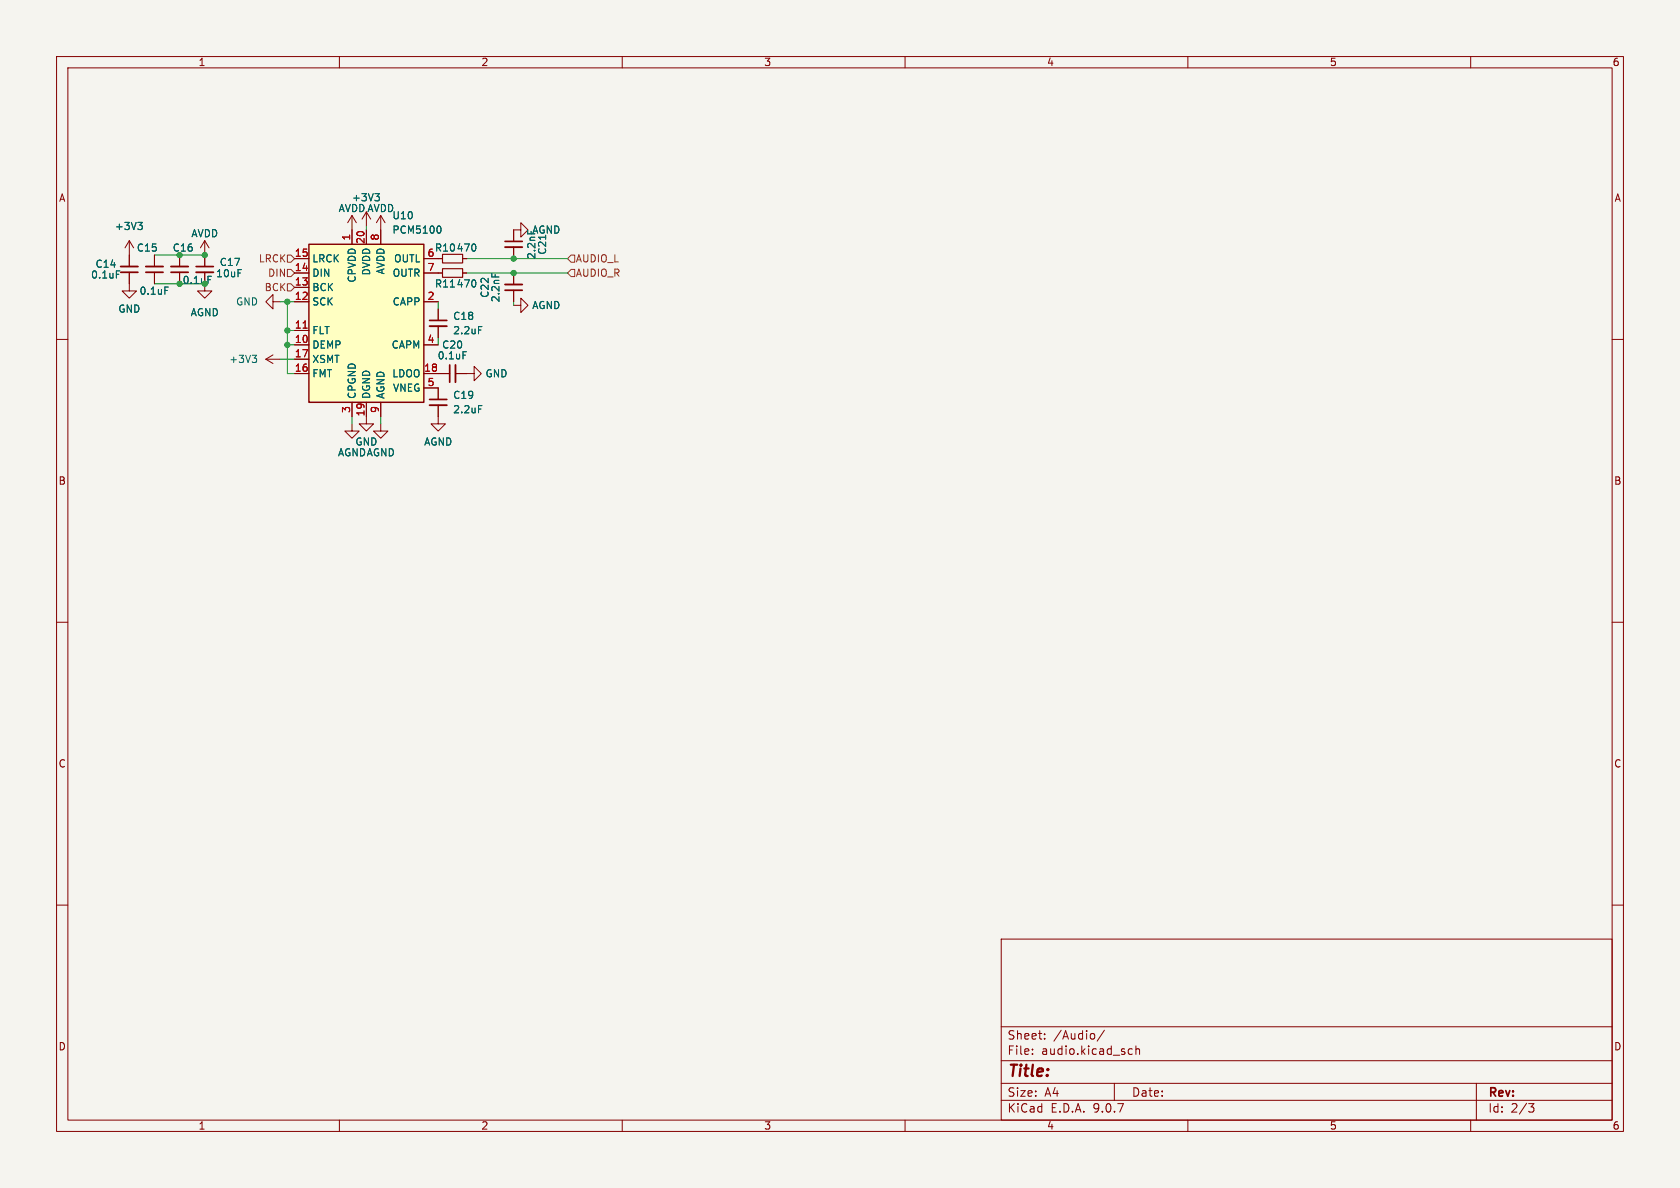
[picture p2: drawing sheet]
<svg xmlns="http://www.w3.org/2000/svg" width="297mm" height="210mm" viewBox="0 0 297 210" stroke-linecap="round" stroke-linejoin="round" font-family="sans-serif">
<path d="M0 0h297v210h-297z" fill="#f5f4ef" stroke="#f5f4ef" stroke-width=".18"/>
<g fill="none" stroke="#840000" stroke-width=".18">
<path d="M10 10h277v190h-277zM12 12h273v186h-273zM60 10v2M110 10v2M160 10v2M210 10v2M260 10v2M36.2 50.2v1.2h1.3l-1.3 1.3-1.3-1.3h1.3M77.5 54.6v2M77.5 57.7v2M77.5 45.7h.7M77.5 48.3h.7"/>
<path d="M81.8 45.7h.7M81.8 48.3h.7M90.8 54h1.3v-1.3l1.2 1.3-1.2 1.2v-1.2M90.8 48.3v2M90.8 51.3v2M10 60h2M77.5 68.6v2M77.5 71.6v2.1M77.5 66h2M80.5 66h3.3v-1.2l1.3 1.2-1.3 1.3v-1.3M285 60h2M10 110h2"/>
<path d="M285 110h2M10 160h2M177 166h108v32h-108zM285 160h2M60 198v2M110 198v2M160 198v2M177 194.5h108M177 191.5h108M177 187.5h108M177 181.5h108M182.5 186.3v.1"/>
<path d="M182.5 185.5v.1M184.7 183.6v.1M184.7 182.8v.1M193.5 182.8v.8M195.2 182.1l-1.2 2M197 191.5v3M199.6 186.3h.6M199.6 185.5h.6M200.8 185.5l.2-.1 .4 .1 .1 .9M200.8 184.9v1.5M210 198v2M260 198v2"/>
<path d="M261 191.5v6.5M270.2 195.1h1l-.5 .6 .4 .1 .1 .5-.3 .3h-.4"/>
</g>
<path d="M75.9 56.6h3.1M89.3 51.3h3M75.9 70.6h3.1M79.5 64.5v3.1" fill="none" stroke="#840000" stroke-width=".3"/>
<path d="M75.9 57.7h3.1M89.3 50.3h3M75.9 71.6h3.1M80.5 64.5v3.1" fill="none" stroke="#840000" stroke-width=".33"/>
<path d="M79.6 50.7h.7M84.6 57.7h.6M86.9 48.4v.6M81.9 62.2h.6M84.6 71.7h.6" fill="none" stroke="#006464" stroke-width=".18"/>
<path d="M78.2 45h3.6v1.5h-3.6zM78.2 47.5h3.6v1.5h-3.6z" fill="none" stroke="#840000" stroke-width=".2"/>
<path d="M54.6 43.2h20.3v27.9h-20.3z" fill="#ffffc2"/>
<path d="M54.6 43.2h20.3v27.9h-20.3z" fill="none" stroke="#840000" stroke-width=".25"/>
<g fill="none" stroke="#840000" stroke-width=".18">
<path d="M62.2 38.1v5.1M62.2 38.1l-.7 1.3M62.2 38.1l.8 1.3M64.8 37.5v2.5M64.8 37.5l-.8 1.2M64.8 37.5l.7 1.2M67.3 38.1v5.1M67.3 38.1l-.8 1.3M67.3 38.1l.8 1.3M22.9 48.1v3.3h1.2l-1.2 1.3-1.3-1.3h1.3M22.9 42.5l-.8 1.3M22.9 42.5l.7 1.3"/>
<path d="M22.9 42.5v4.6M27.3 45.1v2M27.3 48.1v2.1M31.7 45.1v2M31.7 48.1v2.1M36.2 42.5v4.6M36.2 48.1v2.1M36.2 42.5l-.8 1.3M36.2 42.5l.8 1.3M48.3 53.3v-1.2l-1.3 1.2 1.3 1.3v-1.3h1.2M52.1 45.7h2.5M52.1 48.3h2.5"/>
<path d="M52.1 50.8h2.5M52.1 53.3h2.5M52.1 58.4h2.5M64.8 40.6v2.6M74.9 45.7h3.3M74.9 48.3h3.3M74.9 53.3h2.6M77.5 54.6v2M77.5 57.7v2M81.8 45.7h.7M81.8 48.3h.7M90.8 43.7v2"/>
<path d="M90.8 48.3v2M90.8 51.3v2M92.1 40.6v1.3l1.2-1.3-1.2-1.2v1.2h-1.3v2.1M47 63.5h2.5M47 63.5l1.3 .8M48.3 62.7l-1.3 .8M52.1 61h2.5M52.1 63.5h2.5M52.1 66h2.5M62.2 74.9v1.3h1.3l-1.3 1.3-1.2-1.3h1.2M62.2 71.1v2.6M64.8 71.1v3.8h1.2l-1.2 1.3-1.3-1.3h1.3"/>
<path d="M67.3 74.9v1.3h1.3l-1.3 1.3-1.3-1.3h1.3M67.3 71.1v2.6M74.9 61h2.6M74.9 66h4.6M74.9 68.6h2.6v2M77.5 71.6v3.3h1.2l-1.2 1.3-1.3-1.3h1.3M80.5 66h2"/>
</g>
<path d="M53.6 58h.7" fill="none" stroke="#a90000" stroke-width=".18"/>
<g fill="none" stroke="#006464" stroke-width=".18">
<path d="M24.4 39.3h.8l-.5 .5M24.9 39.8l.3 .2v.3l-.3 .3M66.3 34.2h.8l-.5 .5M66.8 34.7l.3 .3v.3l-.3 .2M77.7 39.9a.79 .79 0 0 1 0 1.3M20.6 47.9h.6M29.1 50.7h.7M36.8 48.8h.6M79.6 50.7h.7M84.6 57.7h.6M86.9 48.4v.6M93.3 40.7v.6"/>
<path d="M96.5 41.6v.7M44.6 62.8h.8l-.5 .5M45.1 63.3l.3 .2v.3l-.3 .3M81.9 62.2h.6M84.6 71.7h.6"/>
</g>
<path d="M21.3 48.1h3.1M25.8 48.1h3M30.2 48.1h3.1M34.7 47.1h3M89.3 42.7h3" fill="none" stroke="#840000" stroke-width=".3"/>
<path d="M21.3 47.1h3.1M25.8 47.1h3M30.2 47.1h3.1M34.7 48.1h3M89.3 43.7h3" fill="none" stroke="#840000" stroke-width=".33"/>
<path d="M50.8 47.6h.6l.7 .7-.7 .6h-.6zM50.8 45.1h.6l.7 .6-.7 .7h-.6zM50.8 50.2h.6l.7 .6-.7 .6h-.6zM100.3 48.3l.7-.7h.6v1.3h-.6zM101 45.1h.6v1.3h-.6l-.7-.7z" fill="none" stroke="#725600" stroke-width=".18"/>
<g fill="none" stroke="#009600" stroke-width=".18">
<path d="M27.3 45.1h8.9M27.3 50.2h8.9M49.5 53.3h2.6M50.8 53.3v12.7h1.3M50.8 58.4h1.3M64.8 40v.6M77.5 53.3v1.3M77.5 59.7v1.3M82.5 48.3h17.8M82.5 45.7h17.8M90.8 53.3v.7M49.5 63.5h2.6"/>
<path d="M50.8 61h1.3M62.2 73.7v1.2M67.3 73.7v1.2"/>
</g>
<g fill="#009600" stroke="#009600" stroke-width=".18">
<circle cx="50.8" cy="61" r=".46"/>
<circle cx="36.2" cy="45.1" r=".46"/>
<circle cx="31.7" cy="50.2" r=".46"/>
<circle cx="50.8" cy="58.4" r=".46"/>
<circle cx="50.8" cy="53.3" r=".46"/>
<circle cx="31.7" cy="45.1" r=".46"/>
<circle cx="90.8" cy="48.3" r=".46"/>
<circle cx="90.8" cy="45.7" r=".46"/>
</g>
<text font-size="2.8" fill="#840000" x="178" y="190.9">Title:</text>
<g font-size="2.1" fill="#840000">
<text x="178" y="184">Sheet:</text>
<text x="186.2" y="184">/Audio/</text>
<text x="178" y="186.7">File:</text>
<text x="184.1" y="186.7">audio.kicad_sch</text>
<text x="178" y="196.9">KiCad</text>
<text x="178" y="194.1">Size:</text>
<text x="184.7" y="194.1">A4</text>
<text x="185.7" y="196.9">E.D.A.</text>
<text x="193.3" y="196.9">9.0.7</text>
<text x="200" y="194.1">Date:</text>
<text x="263" y="194.3">Rev:</text>
<text x="263" y="196.9">Id:</text>
<text x="267.1" y="196.9">2/3</text>
</g>
<g font-size="1.8" fill="#840000">
<text x="35" y="11.9">1</text>
<text x="85" y="11.9">2</text>
<text x="135" y="11.9">3</text>
<text x="185" y="11.9">4</text>
<text x="235" y="11.9">5</text>
<text x="285" y="11.9">6</text>
<text x="10.3" y="35.9">A</text>
<text x="285.3" y="35.9">A</text>
<text x="10.3" y="85.9">B</text>
<text x="285.3" y="85.9">B</text>
<text x="10.3" y="135.9">C</text>
<text x="285.3" y="135.9">C</text>
<text x="10.3" y="185.9">D</text>
<text x="285.3" y="185.9">D</text>
<text x="35" y="199.9">1</text>
<text x="85" y="199.9">2</text>
<text x="135" y="199.9">3</text>
<text x="185" y="199.9">4</text>
<text x="235" y="199.9">5</text>
<text x="285" y="199.9">6</text>
</g>
<g font-size="1.8" fill="#006464">
<text x="62.1" y="35.8">+3V3</text>
<text x="20.2" y="40.9">+3V3</text>
<text x="59.8" y="37.7">AVDD</text>
<text x="64.8" y="37.7">AVDD</text>
<text x="69.3" y="39">U10</text>
<text x="69.3" y="41.5">PCM5100</text>
<text x="94" y="41.5">AGND</text>
<text x="16.8" y="47.5">C14</text>
<text x="24.1" y="44.7">C15</text>
<text x="30.4" y="44.7">C16</text>
<text x="33.7" y="42.1">AVDD</text>
<text x="38.7" y="47.2">C17</text>
<text x="55.1" y="46.6">LRCK</text>
<text x="69.6" y="46.6">OUTL</text>
<text x="76.8" y="44.7">R10</text>
<text x="80.6" y="44.7">470</text>
<text x="94.8" y="45.9" transform="rotate(-90 94.8 45.9)">2.2nF</text>
<text x="96.7" y="45.1" transform="rotate(-90 96.7 45.1)">C21</text>
<text x="16" y="49.4">0.1uF</text>
<text x="24.6" y="52.3">0.1uF</text>
<text x="38.1" y="49.2">10uF</text>
<text x="55.1" y="49.1">DIN</text>
<text x="55.1" y="51.7">BCK</text>
<text x="63.1" y="50.1" transform="rotate(-90 63.1 50.1)">CPVDD</text>
<text x="65.6" y="48.8" transform="rotate(-90 65.6 48.8)">DVDD</text>
<text x="68.2" y="48.6" transform="rotate(-90 68.2 48.6)">AVDD</text>
<text x="69.3" y="49.1">OUTR</text>
<text x="76.8" y="51">R11</text>
<text x="80.6" y="51">470</text>
<text x="86.6" y="52.7" transform="rotate(-90 86.6 52.7)">C22</text>
<text x="88.5" y="53.5" transform="rotate(-90 88.5 53.5)">2.2nF</text>
<text x="20.8" y="55.5">GND</text>
<text x="33.6" y="56.1">AGND</text>
<text x="41.6" y="54.2">GND</text>
<text x="55.1" y="54.2">SCK</text>
<text x="55.1" y="59.3">FLT</text>
<text x="69.3" y="54.2">CAPP</text>
<text x="80" y="56.7">C18</text>
<text x="80" y="59.3">2.2uF</text>
<text x="94" y="54.8">AGND</text>
<text x="40.4" y="64.4">+3V3</text>
<text x="55.1" y="61.8">DEMP</text>
<text x="55.1" y="64.4">XSMT</text>
<text x="69.1" y="61.8">CAPM</text>
<text x="77.3" y="63.7">0.1uF</text>
<text x="78.1" y="61.8">C20</text>
<text x="55.1" y="66.9">FMT</text>
<text x="63.1" y="70.6" transform="rotate(-90 63.1 70.6)">CPGND</text>
<text x="65.6" y="70.6" transform="rotate(-90 65.6 70.6)">DGND</text>
<text x="68.2" y="70.6" transform="rotate(-90 68.2 70.6)">AGND</text>
<text x="69.3" y="66.9">LDOO</text>
<text x="69.4" y="69.4">VNEG</text>
<text x="80" y="70.7">C19</text>
<text x="85.7" y="66.9">GND</text>
<text x="80" y="73.3">2.2uF</text>
<text x="59.6" y="80.9">AGNDAGND</text>
<text x="62.7" y="79">GND</text>
<text x="74.9" y="79">AGND</text>
</g>
<g font-size="1.8" fill="#725600">
<text x="45.7" y="46.6">LRCK</text>
<text x="101.7" y="46.6">AUDIO_L</text>
<text x="46.7" y="51.7">BCK</text>
<text x="47.3" y="49.1">DIN</text>
<text x="101.7" y="49.1">AUDIO_R</text>
</g>
<g font-size="1.8" fill="#a90000">
<text x="52" y="45.5">15</text>
<text x="62" y="42.6" transform="rotate(-90 62 42.6)">1</text>
<text x="64.5" y="43.2" transform="rotate(-90 64.5 43.2)">20</text>
<text x="67.1" y="42.6" transform="rotate(-90 67.1 42.6)">8</text>
<text x="75.5" y="45.5">6</text>
<text x="52" y="48">14</text>
<text x="52" y="50.5">13</text>
<text x="52" y="53.1">12</text>
<text x="75.5" y="48">7</text>
<text x="75.5" y="53.1">2</text>
<text x="52" y="58.2">11</text>
<text x="52" y="60.7">10</text>
<text x="52" y="63.2">17</text>
<text x="52" y="65.8">16</text>
<text x="74.9" y="65.8">18</text>
<text x="75.5" y="60.7">4</text>
<text x="75.5" y="68.3">5</text>
<text x="62" y="73.1" transform="rotate(-90 62 73.1)">3</text>
<text x="64.5" y="73.7" transform="rotate(-90 64.5 73.7)">19</text>
<text x="67.1" y="73.1" transform="rotate(-90 67.1 73.1)">9</text>
</g>
<text font-size="1.8" fill="#009600" x="32.2" y="50.4">0.1uF</text>
</svg>
